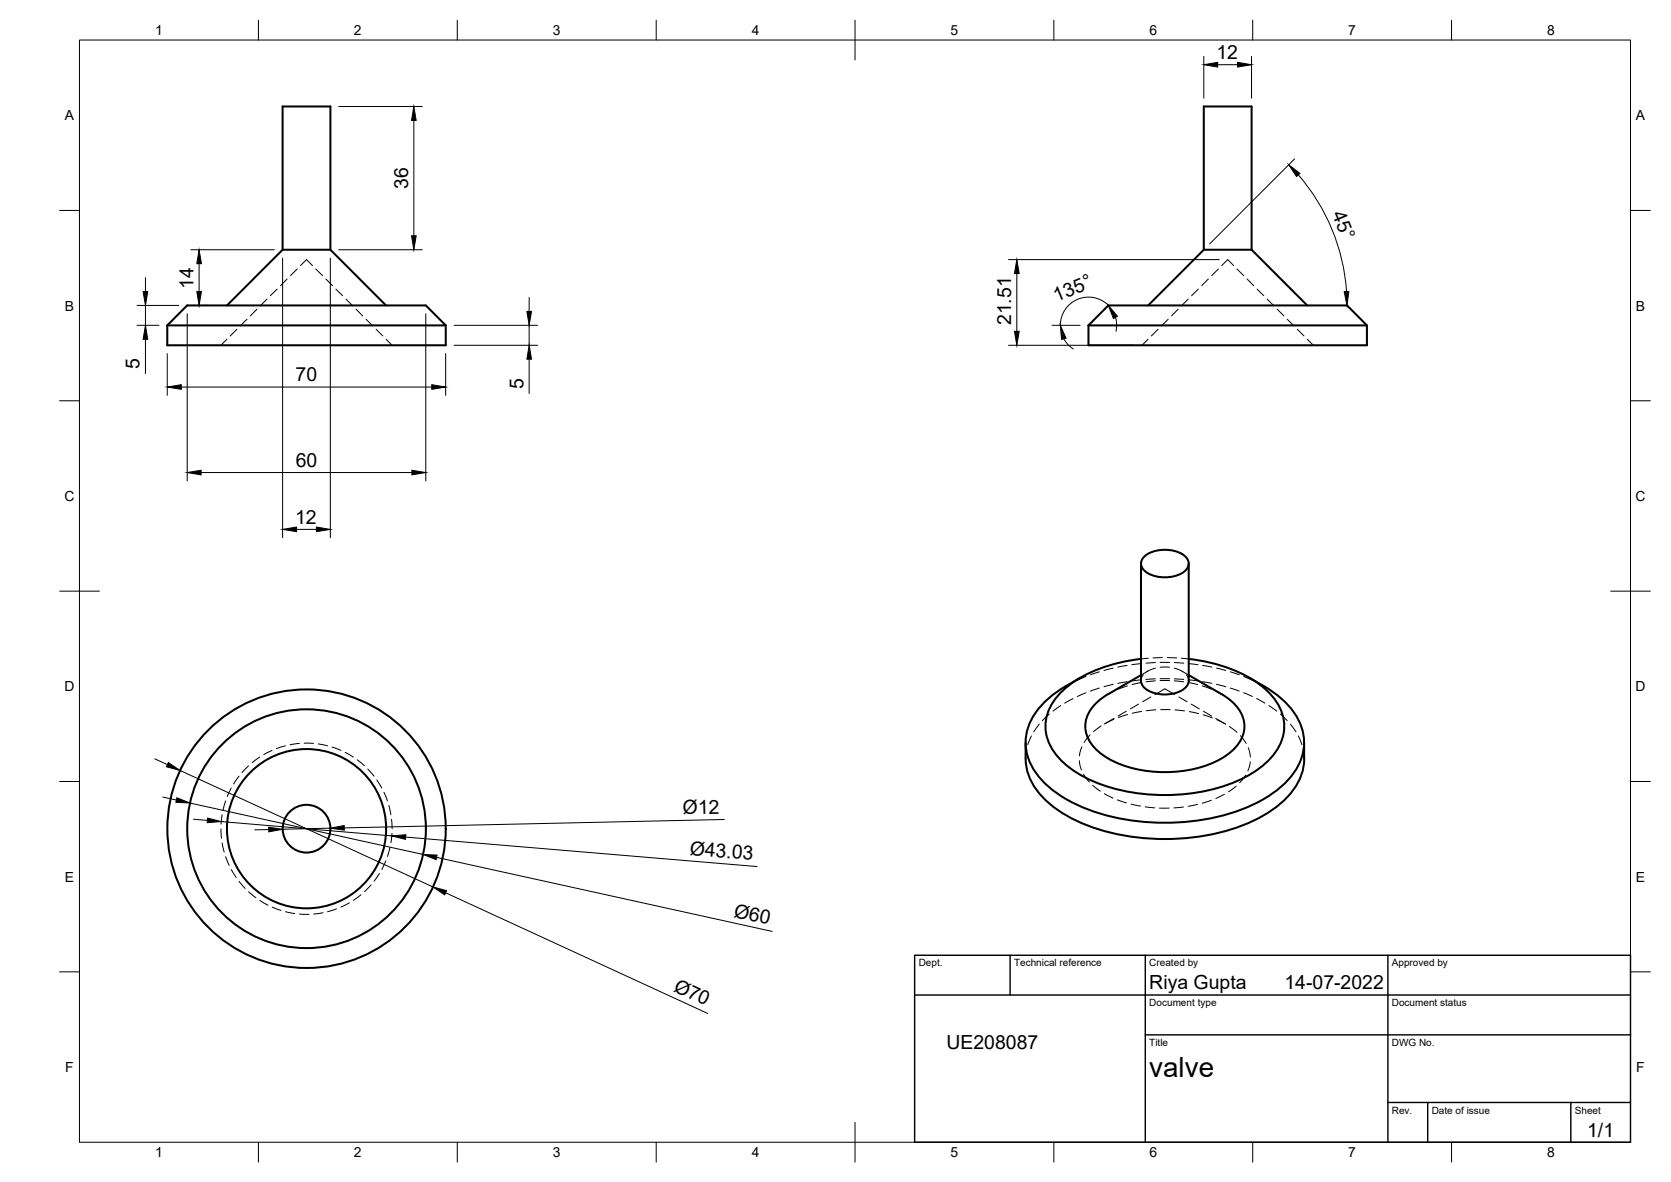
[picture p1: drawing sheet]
<svg xmlns="http://www.w3.org/2000/svg" width="420mm" height="297mm" viewBox="0 0 420 297" stroke-linecap="round" stroke-linejoin="round" font-family="sans-serif">
<!-- layer: Visible -->
<g fill="none" stroke="#000" stroke-width=".51">
<path d="M47.1 76.8h60l5 5v5h-70v-5zM71.1 62.8h12M83.1 62.8v-36h-12v36l-14 14M83.1 62.8l14 14M278.7 76.8h60l5 5v5h-70v-5zM302.7 62.8h12M314.7 62.8v-36h-12v36l-14 14M314.7 62.8l14 14M42.1 81.8h70M273.7 81.8h70M288 139.7a8.9 8.9 0 0 1 9.8 0 2.49 2.49 0 0 1 1.1 2.4 2.49 2.49 0 0 1-1.8 2 9.1 9.1 0 0 1-9.1-.5 2.36 2.36 0 0 1 0-3.9zM286.9 141.6v29.5"/>
<path d="M298.9 141.6v29.5M271.6 170.4a34 34 0 0 0-10.1 7.2 12.9 12.9 0 0 0 .1 18.1 33.5 33.5 0 0 0 17 9.3 56.5 56.5 0 0 0 37.1-3.1 22.2 22.2 0 0 0 11.3-10.6 12.7 12.7 0 0 0-2.7-13.7 25.3 25.3 0 0 0-6.5-5.2l-3.6-2M278.7 174.4a9.9 9.9 0 0 0-5.8 8.1 9.9 9.9 0 0 0 5.9 8.2 31.3 31.3 0 0 0 28.2 0 9.9 9.9 0 0 0 5.9-8.2 9.9 9.9 0 0 0-5.8-8.1M286.9 165.6a35.9 35.9 0 0 0-18.8 7.2 12.4 12.4 0 0 0-5.1 11.5 15.3 15.3 0 0 0 7.4 9.6 43.9 43.9 0 0 0 27.3 5.7 36.7 36.7 0 0 0 20.5-7.8 12 12 0 0 0 4.4-11.6 16.1 16.1 0 0 0-7.7-9.4 39.3 39.3 0 0 0-16-5.2M286.9 169.7l-8.2 4.7M286.9 171.1a3.7 3.7 0 0 0 3 3 8.9 8.9 0 0 0 8.2-1.3l.7-1.1 .1-.6M298.9 169.7l8.2 4.7M257.9 186.6v4.1M327.9 186.6a16.9 16.9 0 0 1-1.6 10.2 24.5 24.5 0 0 1-11.5 9.6 56.4 56.4 0 0 1-43.8 0 24.5 24.5 0 0 1-11.5-9.6 12.5 12.5 0 0 1-1.6-6.1"/>
<circle cx="77.1" cy="208.3" r="35"/>
<circle cx="77.1" cy="208.3" r="30"/>
<circle cx="77.1" cy="208.3" r="20"/>
<circle cx="77.1" cy="208.3" r="6"/>
</g>
<!-- layer: Hidden -->
<g fill="none" stroke="#000" stroke-width=".25">
<path d="M64.6 77.7l-1.7 1.7M67.1 75.2l-1.6 1.6M69.7 72.7l-1.7 1.6M72.2 70.1l-1.7 1.7M74.7 67.6l-1.7 1.7M75.6 66.7l1.5-1.5 1.5 1.5M79.4 67.6l1.7 1.7M81.9 70.1l1.7 1.7M84.5 72.7l1.6 1.6M87 75.2l1.7 1.6M89.5 77.7l1.7 1.7M296.2 77.7l-1.6 1.7"/>
<path d="M298.8 75.2l-1.7 1.6M301.3 72.7l-1.7 1.6M303.8 70.1l-1.6 1.7M306.4 67.6l-1.7 1.7M307.2 66.7l1.5-1.5 1.5 1.5M311 67.6l1.7 1.7M313.6 70.1l1.6 1.7M316.1 72.7l1.7 1.6M318.6 75.2l1.7 1.6M321.1 77.7l1.7 1.7M57 85.3l-1.5 1.5M59.6 82.7l-1.7 1.7"/>
<path d="M62.1 80.2l-1.7 1.7M92 80.2l1.7 1.7M94.6 82.7l1.6 1.7M97.1 85.3l1.5 1.5M288.7 85.3l-1.5 1.5M291.2 82.7l-1.7 1.7M293.7 80.2l-1.7 1.7M323.7 80.2l1.7 1.7M326.2 82.7l1.7 1.7M328.7 85.3l1.5 1.5M263.8 179.5l-1.7 1.6M266.7 177.3l-1.9 1.4"/>
<path d="M269.8 175.6l-2.1 1.1M269.8 171.5l-1.8 .9M273.1 174.1l-2.2 .9M273.1 170l-2.2 .9M276.4 172.9l-2.2 .8M276.4 168.8l-2.2 .8M279.9 172l-2.3 .6M279.9 167.9l-2.3 .6M280.2 173.7l-1.5 .7M283.2 178.7l-2.1 1.2M283.4 171.3l-2.3 .4M283.4 167.2l-2.3 .4"/>
<path d="M283.5 172.4l-2.2 .8M283.5 179.6l-2.3 .7M286.3 176.9l-2.1 1.2M286.9 170.8l-2.3 .3M287 166.8l-2.4 .2M287 171.5l-2.4 .5M287 178.8l-2.3 .4M287.5 169.6l-.4 .7-.2 .8M288.6 168.6l-1.7 1.1M288.7 165.4l-1.8 .2M289.4 175.2l-2.1 1.1M290.4 174.5l2.5-1.4 2.5 1.4"/>
<path d="M290.5 170.6l-2.4 .1M290.5 166.5l-2.4 .2M290.5 171.1l-2.4 .3M290.5 167.9l-2.1 .9M290.6 178.4l-2.4 .2M291.7 170.6h2.4M291.7 166.5h2.4M291.7 171h2.4M291.7 167.7h2.4M291.8 178.3h2.4M292.3 165.3h-2.4M293.5 165.3h2.4"/>
<path d="M295.3 167.9l2.1 .9M295.3 170.6l2.3 .1M295.3 166.5l2.3 .2M295.3 171.1l2.3 .3M295.4 178.4l2.4 .3M296.4 175.2l2.1 1.1M297.1 165.4l1.8 .2M297.2 168.6l1.7 1.1M298.3 169.6l.4 .7 .2 .8M298.8 171.5l2.3 .5M298.8 170.8l2.4 .3M298.8 166.8l2.4 .2"/>
<path d="M299 178.8l2.4 .5M299.5 176.9l2.1 1.2M302.3 172.4l2.2 .8M302.4 171.3l2.3 .4M302.4 167.2l2.3 .4M302.6 179.6l2.2 .8M302.6 178.7l2.1 1.2M305.6 173.6l1.5 .8M305.9 172l2.3 .6M305.9 167.9l2.3 .6M309.3 172.9l2.3 .8M309.3 168.8l2.3 .8"/>
<path d="M312.7 174.1l2.2 .9M312.7 170l2.2 .9M316 175.5l2.1 1.2M316 171.5l1.8 .9M319.1 177.3l1.9 1.4M321.9 179.5l1.8 1.6M58.1 198l-1 2.2M60.1 195.1l-1.4 1.9M62.5 192.5l-1.7 1.6M65.3 190.3l-1.9 1.4M68.4 188.6l-2.1 1M71.8 187.4l-2.3 .7"/>
<path d="M75.3 186.8l-2.4 .4M76.5 186.8h2.3M80 187l2.3 .4M83.5 187.7l2.2 .9M86.8 189.1l2 1.2M89.8 190.9l1.8 1.5M92.5 193.3l1.5 1.8M94.7 196l1.3 2M96.5 199.1l.9 2.2M258.1 188.3l-.2 2.4M259.3 184.9l-.9 2.2M261.3 182l-1.4 1.9"/>
<path d="M271.4 191.2l.5 2.3M272 187.6l-.6 2.4M272.5 194.6l1.4 1.9M274.1 184.7l-1.5 1.9M274.7 197.4l1.9 1.4M276.9 182.4l-1.9 1.5M277.7 199.5l2.1 1.1M280.1 180.7l-2.2 1.1M280.1 180.5l-2.5 1.5M305.7 180.5l2.5 1.5M306 180.9l2.1 1M307.9 199.6l-2.2 1.1"/>
<path d="M309.1 182.6l1.9 1.5M310.8 197.6l-1.9 1.4M311.9 184.9l1.4 1.9M313.2 194.8l-1.5 1.9M313.9 187.9l.5 2.3M314.4 191.4l-.6 2.3M324.5 182l1.4 1.9M326.5 184.9l.8 2.2M327.6 188.3l.3 2.4M55.6 208.3l.1 2.3M55.8 204.7l-.2 2.4M55.9 211.8l.5 2.3"/>
<path d="M56.7 201.3l-.6 2.3M56.7 215.3l.9 2.2M58.2 218.5l1.2 2M95.4 219.5l-1.4 2M97 216.4l-1 2.1M97.8 202.4l.5 2.3M98.1 212.9l-.7 2.3M98.4 205.9l.2 2.4M98.6 209.4l-.3 2.4M280.9 201l2.3 .8M284.4 202.1l2.4 .5M288 202.8l2.3 .2"/>
<path d="M291.5 203.1h2.5M297.6 202.8l-2.4 .2M301.1 202.1l-2.3 .5M304.6 201.1l-2.3 .8M60.1 221.5l1.6 1.8M62.5 224.1l1.8 1.5M65.3 226.3l2.1 1.2M68.4 228l2.3 .8M71.8 229.1l2.3 .5M75.3 229.7l2.4 .1M81.2 229.4l-2.3 .3M84.6 228.4l-2.2 .7"/>
<path d="M87.8 226.9l-2.1 1.1M90.8 224.9l-1.9 1.4M93.3 222.4l-1.6 1.7"/>
</g>
<!-- layer: Border -->
<g fill="none" stroke="#000" stroke-width=".25">
<path d="M20 10.1h390v276.9h-390zM65 5.1v5M115 5.1v5M165 5.1v5M215 5.1v10M265 5.1v5M315 5.1v5M365 5.1v5M15 52.9h5M410 52.9h5M15 100.7h5M410 100.7h5"/>
<path d="M15 148.6h10M405 148.6h10M15 196.4h5M410 196.4h5M15 244.2h5M410 244.2h5M65 287v5M115 287v5M165 287v5M215 282.1v9.9M265 287v5M315 287v5"/>
<path d="M365 287v5"/>
</g>
<!-- layer: TitleBlock -->
<path d="M230 240.1h180v46.9h-180zM230 250h180M254 240.1v9.9M288 240.1v46.9M349 240.1v46.9M288 260.1h122M349 277.1h61M359 277.1v9.9M395 277.1v9.9" fill="none" stroke="#000" stroke-width=".36"/>
<!-- layer: Dimensions -->
<g fill="none" stroke="#000" stroke-width=".25">
<path d="M302.7 14.2v10.5M306.2 16.3h5M314.7 14.2v10.5M85.2 26.8h21M104.1 30.3v29M325.5 39.9l-21.3 21.4M326.4 43.9a50 50 0 0 1 12.2 29.3M34.5 76.8h10.5M36.6 69.8v3.5M36.6 76.8v5M47.1 78.9v42M48 62.8h21"/>
<path d="M50.1 66.3v7M50.9 76.8h1.3M71.1 64.9v70.2M83.1 64.9v70.2M85.2 62.8h21M107.1 78.9v42M133.1 74.8v3.5M253.6 65.2h53M255.7 68.8v14.5M278.7 76.7a7.1 7.1 0 0 0-7.7-1.5 7.1 7.1 0 0 0-4.4 6.5M280.5 79.7l.3 1.8-.2 1.8M34.5 81.8h5.5"/>
<path d="M36.6 85.3v8.6M42.1 88.9v10.5M45.6 97.3h63M112.1 88.9v10.5M114.2 81.8h21M114.2 86.8h21M133.1 81.8v5M133.1 90.3v8.6M253.6 86.8h31.5M264.5 81.8h7.1M267.5 85.1l1 1.5 1.4 1.1M50.6 118.8h53"/>
<path d="M74.6 133h5M38.9 190.7l3.2 1.5M45.3 193.6l63.6 29.3M40.9 200.3l3.4 .7M47.8 201.8l58.6 12.9M48.6 205.9l3.5 .3M55.6 206.5l42.9 3.6M67.6 208.5h-3.5M83.1 208.1l-12 .3M102 210.4l88.4 7.4M109.8 215.5l84.4 18.6M182.1 205.9l-95.5 2.2"/>
<path d="M112 224.4l65.9 30.3"/>
</g>
<g fill="#000" stroke="#000" stroke-width=".25">
<path d="M302.7 16.3l3.5-.6v1.2zM311.2 15.7l3.5 .6-3.5 .6zM104.1 26.8l.5 3.5h-1.1zM103.5 59.3h1.1l-.5 3.5zM324 41.4l2.9 2.2-.9 .8zM36 73.3h1.1l-.5 3.5zM50.1 62.8l.6 3.5h-1.2zM49.5 73.3h1.2l-.6 3.5zM132.5 78.3h1.1l-.5 3.5zM255.7 65.2l.6 3.6h-1.2zM338 73.3l1.2-.1-.5 3.6zM36.6 81.8l.5 3.5h-1.1z"/>
<path d="M42.1 97.3l3.5-.6v1.1zM108.6 96.7l3.5 .6-3.5 .5zM133.1 86.8l.5 3.5h-1.1zM255.1 83.3h1.2l-.6 3.5zM266.6 81.8l1.5 3.2-1.2 .3zM278.7 76.8l2.3 2.7-1 .6zM47.1 118.8l3.5-.6v1.1zM103.6 118.2l3.5 .6-3.5 .5zM71.1 133l3.5-.6v1.2zM79.6 132.4l3.5 .6-3.5 .6zM42.3 191.6l3 2-3.5-.9zM44.5 200.5l3.3 1.3-3.6-.2z"/>
<path d="M52.2 205.6l3.4 .9-3.5 .2zM67.6 207.9l3.5 .5-3.5 .6zM83.1 208.1l3.5-.6v1.1zM98.5 210.1l3.5-.3-.1 1.1zM106.4 214.7l3.5 .2-.2 1.1zM108.9 222.9l3.4 .9-.5 1.1z"/>
</g>
<text font-size="7" x="289" y="270.6">valve</text>
<g font-size="4.9">
<text x="305.8" y="14.9">12</text>
<text x="102.6" y="47.5" transform="rotate(-90 102.6 47.5)">36</text>
<text x="334.9" y="53.8" transform="rotate(67 334.9 53.8)">45°</text>
<text x="48.7" y="72.6" transform="rotate(-90 48.7 72.6)">14</text>
<text x="265.7" y="75.8" transform="rotate(-22 265.7 75.8)">135°</text>
<text x="254.2" y="81.8" transform="rotate(-90 254.2 81.8)">21.51</text>
<text x="35.1" y="92.7" transform="rotate(-90 35.1 92.7)">5</text>
<text x="74.3" y="95.8">70</text>
<text x="131.6" y="97.7" transform="rotate(-90 131.6 97.7)">5</text>
<text x="74.4" y="117.3">60</text>
<text x="74.2" y="131.6">12</text>
<text x="171.7" y="204.6" transform="rotate(-1 171.7 204.6)">Ø12</text>
<text x="173.3" y="214.8" transform="rotate(5 173.3 214.8)">Ø43.03</text>
<text x="184.3" y="230.3" transform="rotate(12 184.3 230.3)">Ø60</text>
<text x="169.1" y="248.9" transform="rotate(25 169.1 248.9)">Ø70</text>
<text x="289" y="248.5">Riya Gupta</text>
<text x="323" y="248.5">14-07-2022</text>
<text x="238" y="263.7">UE208087</text>
<text x="399.1" y="285.7">1/1</text>
</g>
<g font-size="3.5">
<text x="39" y="8.8">1</text>
<text x="89" y="8.8">2</text>
<text x="139" y="8.8">3</text>
<text x="189" y="8.8">4</text>
<text x="239" y="8.8">5</text>
<text x="289" y="8.8">6</text>
<text x="339" y="8.8">7</text>
<text x="389" y="8.8">8</text>
<text x="16.3" y="30.2">A</text>
<text x="411.3" y="30.2">A</text>
<text x="16.3" y="78">B</text>
<text x="411.3" y="78">B</text>
<text x="16.2" y="125.9">C</text>
<text x="411.2" y="125.9">C</text>
<text x="16.2" y="173.7">D</text>
<text x="411.2" y="173.7">D</text>
<text x="16.3" y="221.6">E</text>
<text x="411.3" y="221.6">E</text>
<text x="16.4" y="269.4">F</text>
<text x="411.4" y="269.4">F</text>
<text x="39" y="290.8">1</text>
<text x="89" y="290.8">2</text>
<text x="139" y="290.8">3</text>
<text x="189" y="290.8">4</text>
<text x="239" y="290.8">5</text>
<text x="289" y="290.8">6</text>
<text x="339" y="290.8">7</text>
<text x="389" y="290.8">8</text>
</g>
<g font-size="2.5">
<text x="231" y="242.9">Dept.</text>
<text x="255" y="242.9">Technical reference</text>
<text x="289" y="242.9">Created by</text>
<text x="350" y="242.9">Approved by</text>
<text x="289" y="252.8">Document type</text>
<text x="350" y="252.8">Document status</text>
<text x="289" y="262.9">Title</text>
<text x="350" y="262.9">DWG No.</text>
<text x="350" y="279.9">Rev.</text>
<text x="360" y="279.9">Date of issue</text>
<text x="396" y="279.9">Sheet</text>
</g>
</svg>
